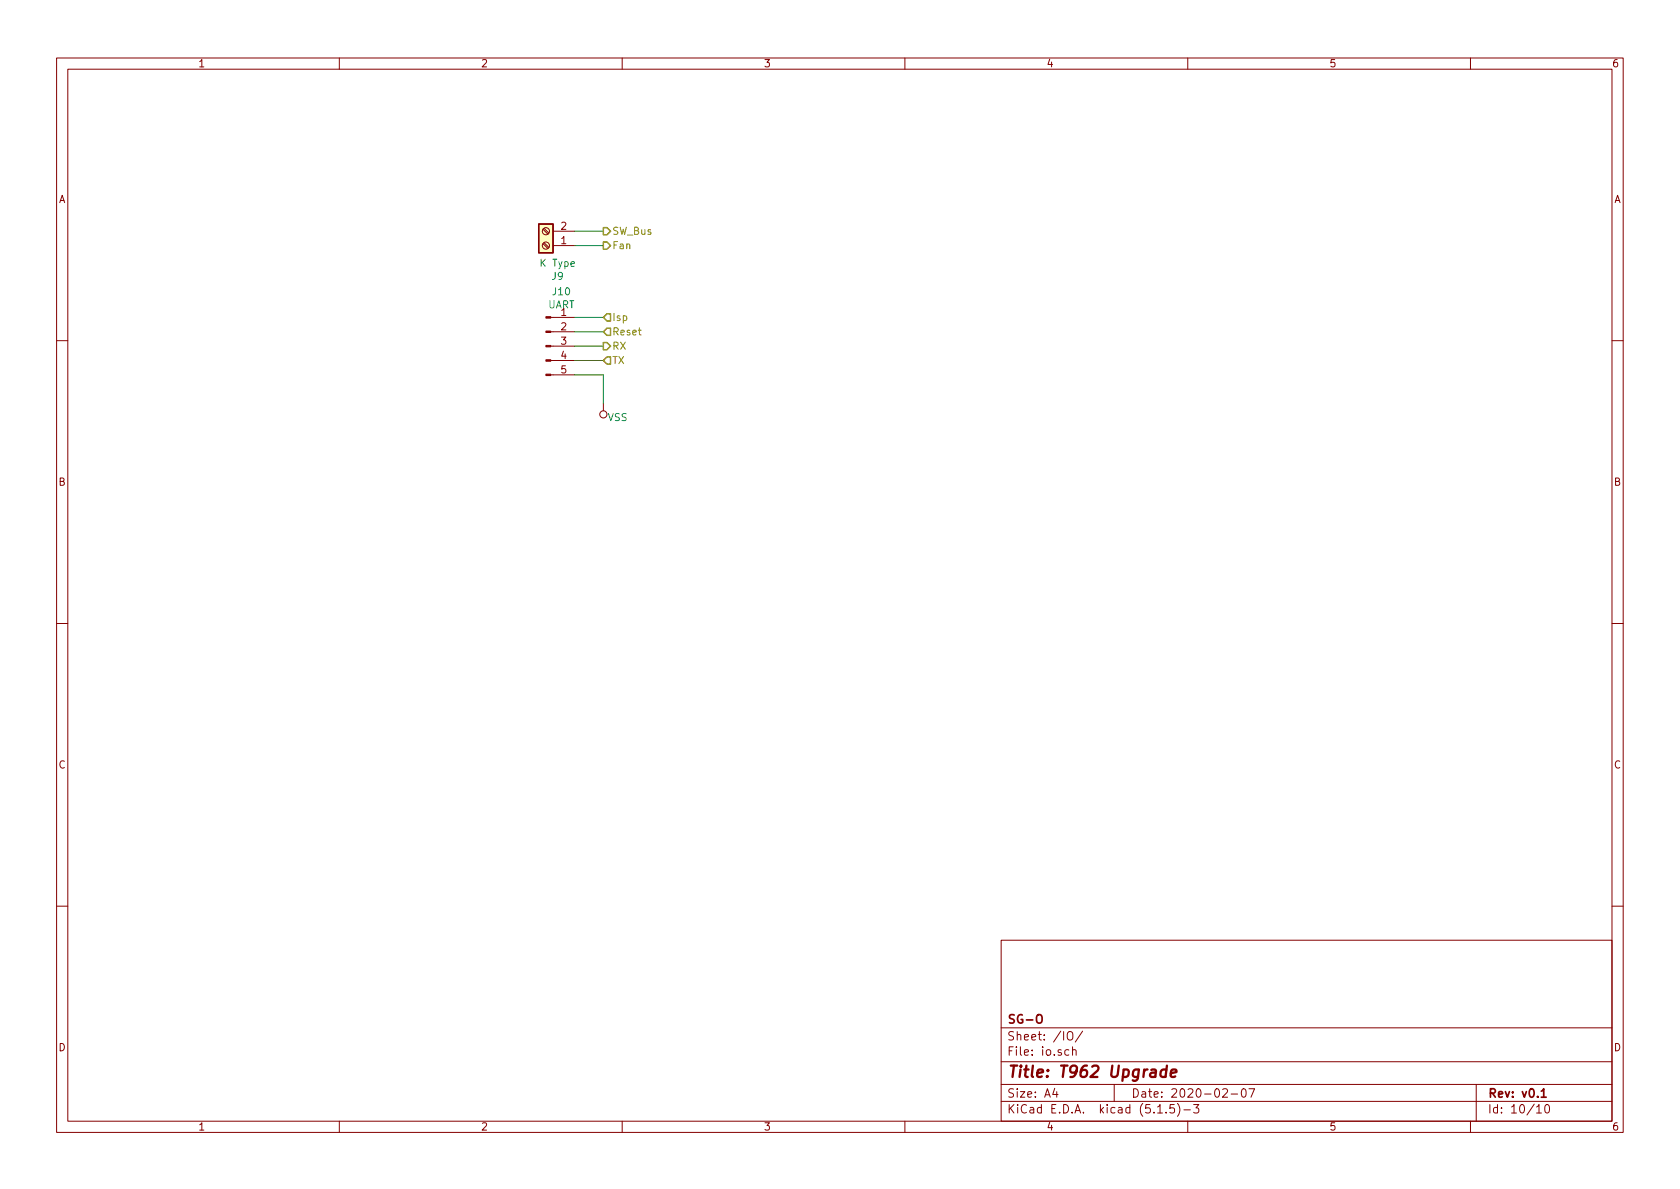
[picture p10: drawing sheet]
EESchema Schematic File Version 4
EELAYER 30 0
EELAYER END
$Descr A4 11693 8268
encoding utf-8
Sheet 10 10
Title "T962 Upgrade"
Date "2020-02-07"
Rev "v0.1"
Comp "SG-O"
Comment1 ""
Comment2 ""
Comment3 ""
Comment4 ""
$EndDescr
Wire Wire Line
	4000 2200 4200 2200
Wire Wire Line
	4000 2300 4200 2300
Wire Wire Line
	4000 2400 4200 2400
Wire Wire Line
	4000 2500 4200 2500
Wire Wire Line
	4000 2600 4200 2600
Wire Wire Line
	4200 2600 4200 2800
$Comp
L power:VSS #PWR?
U 1 1
P 4200 2800
AR Path="/5DD6D4DA/5DEBB035/5E4CA032" Ref="#PWR?"  Part="1" 
AR Path="/5E34CFA0/5E4CA032" Ref="#PWR?"  Part="1" 
AR Path="/5E3D0FD8/5E4CA032" Ref="#PWR?"  Part="1" 
AR Path="/5E4C66F1/5E4CA032" Ref="#PWR054"  Part="1" 
F 0 "#PWR054" H 4200 2650 50  0001 C CNN
F 1 "VSS" H 4100 2900 50  0000 C CNN
F 2 "" H 4200 2800 50  0001 C CNN
F 3 "" H 4200 2800 50  0001 C CNN
	1    4200 2800
	-1   0    0    1   
$EndComp
Text HLabel 4200 2500 2    50   Input ~ 0
TX
Text HLabel 4200 2400 2    50   Output ~ 0
RX
Text HLabel 4200 2300 2    50   Input ~ 0
Reset
Text HLabel 4200 2200 2    50   Input ~ 0
Isp
$Comp
L Connector:Screw_Terminal_01x02 J?
U 1 1
P 3800 1700
AR Path="/5E3B5CB9/5E4CDA02" Ref="J?"  Part="1" 
AR Path="/5E3E25D1/5E4CDA02" Ref="J?"  Part="1" 
AR Path="/5E3E3667/5E4CDA02" Ref="J?"  Part="1" 
AR Path="/5E3E8E80/5E4CDA02" Ref="J?"  Part="1" 
AR Path="/5E4C66F1/5E4CDA02" Ref="J9"  Part="1" 
F 0 "J9" H 3718 1917 50  0000 C CNN
F 1 "K Type" H 3718 1826 50  0000 C CNN
F 2 "Connector_Phoenix_MC:PhoenixContact_MC_1,5_2-G-3.81_1x02_P3.81mm_Horizontal" H 3800 1700 50  0001 C CNN
F 3 "~" H 3800 1700 50  0001 C CNN
F 4 "WJ15EDGRC-3.81-2P | WJ15EDGK-3.81-2P" H 3800 1700 50  0001 C CNN "manf#"
F 5 "C8387 | C8466" H 3800 1700 50  0001 C CNN "lcsc#"
	1    3800 1700
	-1   0    0    1   
$EndComp
Text HLabel 4200 1700 2    50   Output ~ 0
Fan
Text HLabel 4200 1600 2    50   Output ~ 0
SW_Bus
Wire Wire Line
	4000 1600 4200 1600
Wire Wire Line
	4200 1700 4000 1700
$Comp
L Connector:Conn_01x05_Male J10
U 1 1
P 3800 2400
F 0 "J10" H 3908 2781 50  0000 C CNN
F 1 "UART" H 3908 2690 50  0000 C CNN
F 2 "Connector_PinHeader_2.54mm:PinHeader_1x05_P2.54mm_Horizontal" H 3800 2400 50  0001 C CNN
F 3 "~" H 3800 2400 50  0001 C CNN
F 4 "C376123" H 3800 2400 50  0001 C CNN "lcsc#"
F 5 "MTB125-1105R1" H 3800 2400 50  0001 C CNN "manf#"
	1    3800 2400
	1    0    0    -1  
$EndComp
$EndSCHEMATC
